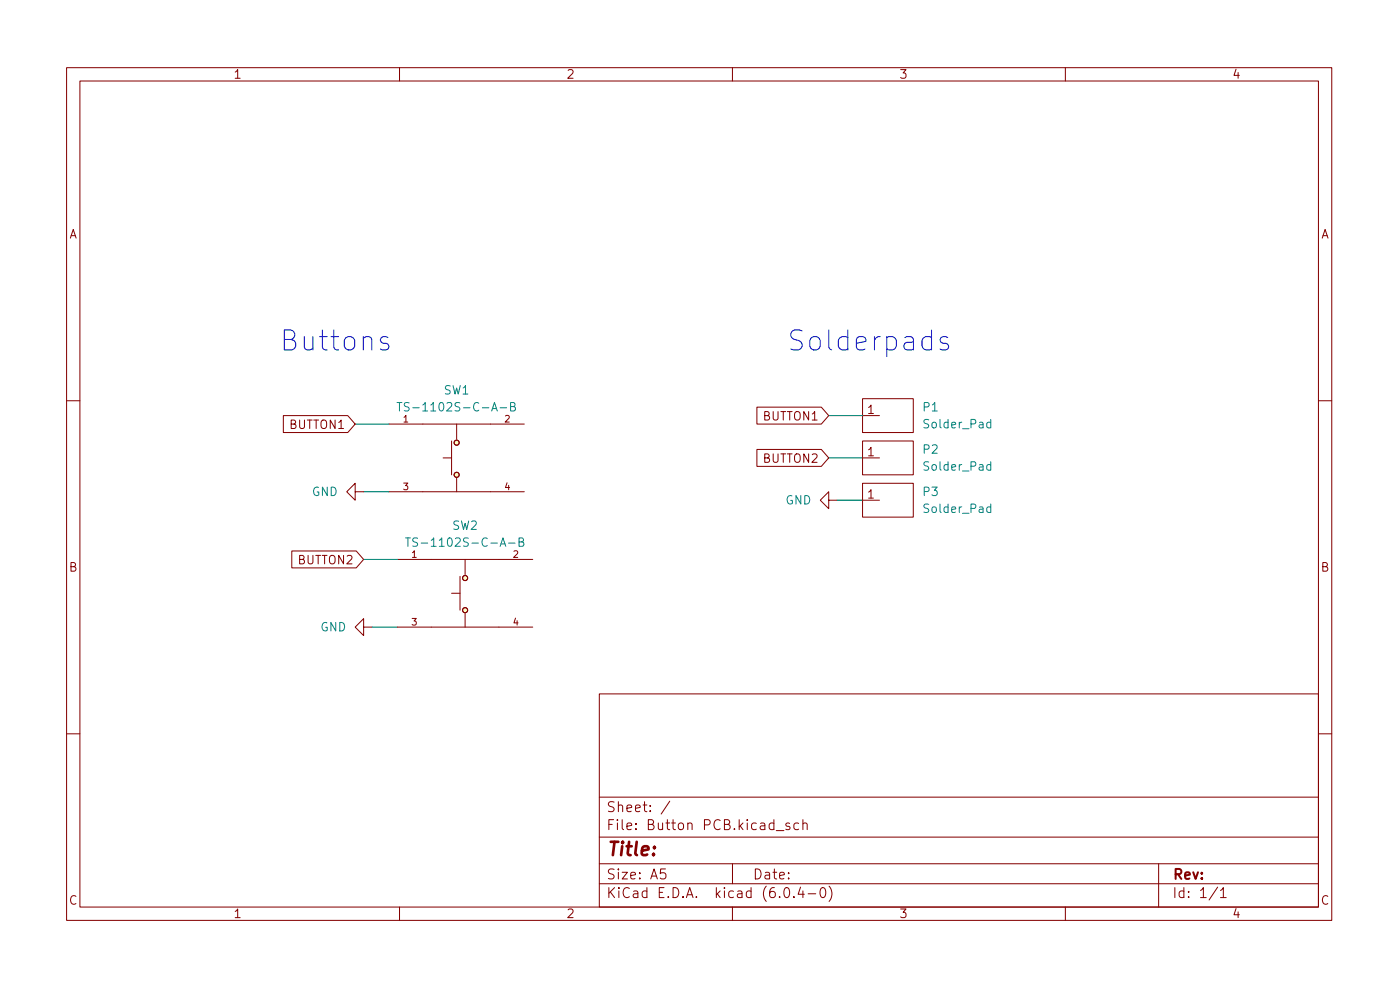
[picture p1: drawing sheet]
<svg xmlns="http://www.w3.org/2000/svg" width="210mm" height="148mm" viewBox="0 0 210 148" stroke-linecap="round" stroke-linejoin="round" font-family="sans-serif">
<g fill="none" stroke="#840000" stroke-width=".15">
<path d="M10 10.2h190v128h-190zM12 12.2h186v124h-186zM60 10.2v2M110 10.2v2M160 10.2v2M129.5 59.9h7.7v5h-7.7zM10 60.2h2M42.6 62.4h9.6l1.1 1.3-1.1 1.2h-9.6zM53.3 73.8v-1.2l-1.2 1.2 1.2 1.3v-1.3h1.3M58.4 73.8h20.3M58.4 63.7h20.3M66.5 68.7h1.3"/>
<path d="M67.8 66.2v5.1M68.6 63.7v2.2M68.6 71.8v2M113.7 67.5h9.6l1.2 1.2-1.2 1.3h-9.6zM113.7 61.1h9.6l1.2 1.3-1.2 1.3h-9.6zM124.5 75.1v-1.3l-1.3 1.3 1.3 1.3v-1.3h1.2M129.5 72.6h7.7v5h-7.7zM129.5 66.2h7.7v5.1h-7.7zM129.5 68.7h2.6M129.5 75.1h2.6M129.5 62.4h2.6M198 60.2h2"/>
<path d="M43.8 82.7h9.7l1.1 1.3-1.1 1.3h-9.7zM54.6 94.1v-1.2l-1.3 1.2 1.3 1.3v-1.3h1.3M59.7 94.1h20.3M59.7 84h20.3M67.8 89.1h1.3M69.1 86.5v5.1M69.8 84v2.3M69.8 92.1v2M10 110.2h2M90 104.2h108v32h-108zM90 119.7h108M198 110.2h2"/>
<path d="M60 136.2v2M90 132.7h108M90 129.7h108M90 125.7h108M99.9 130.4h-.7v.8l.2-.2 .5 .1 .1 .2-.1 .5-.2 .1h-.3l-.2-.1M100.6 120.3l-1.3 1.9M110 136.2v2M110 129.7v3M116.6 124.7h1.1M117.9 133.3l.3-.1a.94 .94 0 0 1 0 1.5h-.1a1 1 0 0 1-.2-1.4zM118.6 123.6l-.4-.1-.2 .3 .1 .2 .5 .1v.4h-.6M119.2 134.6v.1"/>
<path d="M119.9 123.6l-.4-.1-.3 .3v.5l.2 .2h.5M120.2 133.2l-.3 1h.9M120.6 123.7a.37 .37 0 0 1 .6 .1v.7M120.6 123v1.5M120.6 133.7v1M121.4 134.2h1.1M123.4 133.3l.3-.1a.94 .94 0 0 1 0 1.5h-.2a1 1 0 0 1-.1-1.4zM124.5 133a1.72 1.72 0 0 1 0 2.3M160 136.2v2M174 129.7v6.5M182.9 133.2l-1.3 1.9M183.3 133.7l.4-.5v1.5"/>
<path d="M183.3 134.7h.9"/>
<circle cx="68.6" cy="66.5" r=".38"/>
<circle cx="68.6" cy="71.3" r=".38"/>
<circle cx="69.9" cy="86.8" r=".38"/>
<circle cx="69.9" cy="91.6" r=".38"/>
</g>
<g fill="#ffffc2" stroke="#ffffc2" stroke-width=".15">
<circle cx="68.6" cy="71.3" r=".38"/>
<circle cx="68.6" cy="66.5" r=".38"/>
<circle cx="69.9" cy="91.6" r=".38"/>
<circle cx="69.9" cy="86.8" r=".38"/>
</g>
<g fill="none" stroke="#008484" stroke-width=".15">
<path d="M59.6 60.4h.8M60 60.4v1.3M61.4 60.5l-.4-.1-.2 .1v.4l.5 .3 .1 .3-.2 .2-.5-.1M75.1 61.2h1M76.7 61h.4l.2-.1v-.2l-.1-.2-.5-.1v1.3h.5l.2-.2a.33 .33 0 0 0-.3-.5M148.8 76.1h-.4l-.2 .2v.4l.1 .2h.5M148.8 69.8l-.4-.1-.2 .3v.3l.1 .2h.5M148.8 63.4h-.4l-.2 .2v.4l.1 .2h.5M148.8 63v1.2M148.8 69.3v1.3M148.8 75.7v1.2M60.9 80.7h.7"/>
<path d="M61.3 80.7v1.3M62.7 80.8l-.5-.1-.2 .2v.3l.6 .3 .1 .3-.2 .2h-.5M76.4 81.5h.9M78 81.3h.5l.1-.2-.1-.3-.5-.1v1.3h.4l.3-.2a.33 .33 0 0 0-.3-.5"/>
</g>
<path d="M58.3 50.7l-.3-.2h-.4l-.3 .2-.2 .3 .2 .4 1 .3 .1 .3-.1 .4-.3 .1h-.6l-.3-.1M142.3 50.7l-.3-.2h-.4l-.3 .2-.1 .3 .1 .4 1 .3 .2 .3-.2 .4-.3 .1h-.5l-.3-.1" fill="none" stroke="#0000c2" stroke-width=".15"/>
<path d="M53.3 63.7h5.1M54.6 73.8h3.8M124.5 62.4h5M124.5 68.7h5M125.7 75.1h3.8M54.6 84h5.1M55.9 94.1h3.8" fill="none" stroke="#008400" stroke-width=".15"/>
<g font-size="4.2" fill="#0000c2">
<text x="41.9" y="52.7">Buttons</text>
<text x="118.1" y="52.7">Solderpads</text>
</g>
<text font-size="2.8" fill="#840000" x="91" y="128.5">Title:</text>
<g font-size="2.1" fill="#840000">
<text x="91" y="124.6">File: Button PCB.kicad_sch</text>
<text x="91" y="121.9">Sheet: /</text>
<text x="91" y="134.8">KiCad E.D.A. kicad (6.0.4-0)</text>
<text x="91" y="132">Size: A5</text>
<text x="113" y="132">Date:</text>
<text x="176" y="132">Rev:</text>
<text x="176" y="134.8">Id: 1/1</text>
</g>
<g font-size="1.8" fill="#840000">
<text x="35" y="11.8">1</text>
<text x="85" y="11.8">2</text>
<text x="135" y="11.8">3</text>
<text x="185" y="11.8">4</text>
<text x="10.3" y="35.8">A</text>
<text x="198.4" y="35.8">A</text>
<text x="43.6" y="64.4">BUTTON1</text>
<text x="114.7" y="63.1">BUTTON1</text>
<text x="130.3" y="62.1">1</text>
<text x="114.7" y="69.5">BUTTON2</text>
<text x="130.3" y="68.5">1</text>
<text x="130.3" y="74.8">1</text>
<text x="10.3" y="85.8">B</text>
<text x="44.8" y="84.7">BUTTON2</text>
<text x="198.4" y="85.8">B</text>
<text x="10.3" y="135.8">C</text>
<text x="35" y="137.8">1</text>
<text x="85" y="137.8">2</text>
<text x="135" y="137.8">3</text>
<text x="185" y="137.8">4</text>
<text x="198.4" y="135.8">C</text>
</g>
<g font-size="1.8" fill="#008484">
<text x="66.7" y="59.2">SW1</text>
<text x="61.8" y="61.8">TS-1102S-C-A-B</text>
<text x="138.7" y="61.8">P1</text>
<text x="138.9" y="64.3">Solder_Pad</text>
<text x="138.7" y="68.1">P2</text>
<text x="138.9" y="70.6">Solder_Pad</text>
<text x="46.8" y="74.5">GND</text>
<text x="117.9" y="75.7">GND</text>
<text x="138.7" y="74.5">P3</text>
<text x="138.9" y="77">Solder_Pad</text>
<text x="63.1" y="82.1">TS-1102S-C-A-B</text>
<text x="67.9" y="79.5">SW2</text>
<text x="48.1" y="94.8">GND</text>
</g>
<g font-size="1.4" fill="#840000">
<text x="60.6" y="63.4">1</text>
<text x="75.8" y="63.4">2</text>
<text x="60.6" y="73.6">3</text>
<text x="75.8" y="73.6">4</text>
<text x="61.8" y="83.7">1</text>
<text x="77.1" y="83.7">2</text>
<text x="61.8" y="93.9">3</text>
<text x="77.1" y="93.9">4</text>
</g>
</svg>
